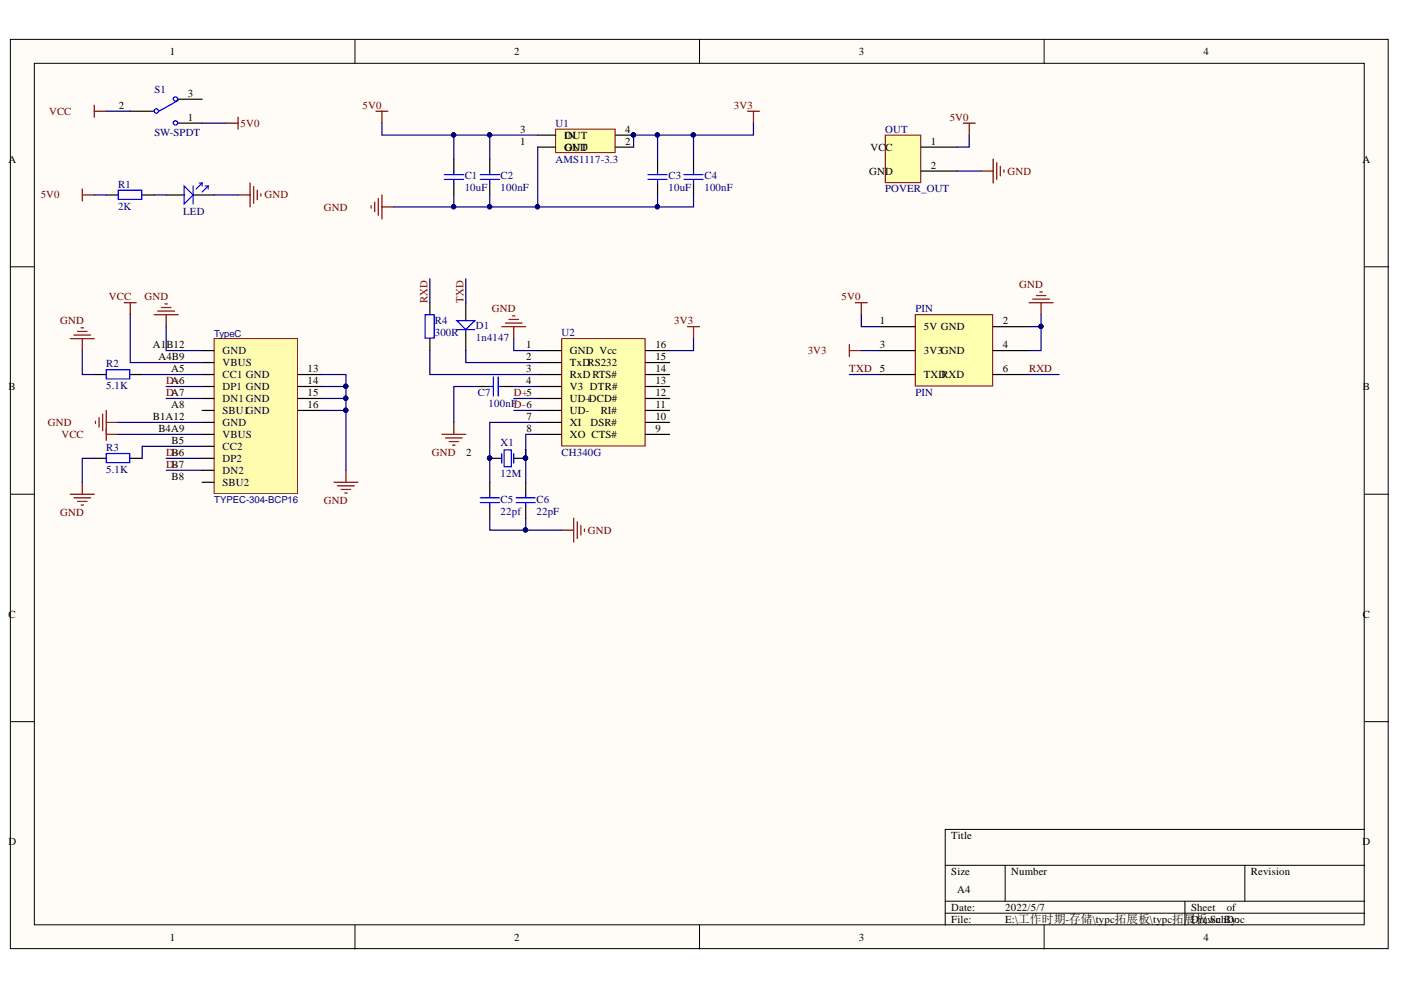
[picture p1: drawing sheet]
# Altium schematic sheet type-c_拓展板.SchDoc
size A4

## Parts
C1  10uF  [C0603]
C2  100nF  [C0603]
C3  10uF  [C0603]
C4  100nF  [C0603]
C5  22pf  [C0603]
C6  22pF  [C0603]
C7  100nF  [C0603]
D1  1n4147  [DIODE-SMA]
OUT  POVER_OUT  [P]
PIN  PIN  [HDR2.54-LI-2x3P]
PWR?  LED  [LED 0603R]
R1  2K  [R0603]
R2  5.1K  [R0603]
R3  5.1K  [R0603]
R4  300R  [R0603]
S1  SW-SPDT  [S]
TypeC  TYPEC-304-BCP16  [USB-C-SMD_TYPEC-304-BCP16]
U1  AMS1117-3.3  [AMS1117]
U2  CH340G  [SOP16_L]
X1  12M  [XTAL]

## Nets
3V3: C3.2 C4.2 PIN.3(3V3) U1.2(OUT) U1.4(OUT) U2.16(Vcc)
5V0: C1.2 C2.2 OUT.1(VCC) PIN.1(5V) R1.1 S1.1 U1.3(IN)
GND: C1.1 C2.1 C3.1 C4.1 C5.1 C6.1 C7.1 OUT.2(GND) PIN.2(GND) PIN.4(GND) PWR?.2 R2.1 R3.1 TypeC.13(GND) TypeC.14(GND) TypeC.15(GND) TypeC.16(GND) TypeC.A1B12(GND) TypeC.B1A12(GND) U1.1(GND) U2.1(GND)
VCC: S1.2 TypeC.A4B9(VBUS) TypeC.B4A9(VBUS)
D+: TypeC.A6(DP1) TypeC.B6(DP2) U2.5(UD+)
D-: TypeC.A7(DN1) TypeC.B7(DN2) U2.6(UD-)
RXD: PIN.6(RXD) R4.2
TXD: D1.1(+) PIN.5(TXD)
NetC5_2: C5.2 U2.7(XI) X1.2(OSC2)
NetC6_2: C6.2 U2.8(XO) X1.1(OSC1)
NetC7_2: C7.2 U2.4(V3)
NetD1_2: D1.2 U2.2(TxD)
NetPWR?_1: PWR?.1(+) R1.2
NetR2_2: R2.2 TypeC.A5(CC1)
NetR3_2: R3.2 TypeC.B5(CC2)
NetR4_1: R4.1 U2.3(RxD)

Not connected (* = marked no-connect by the designer): S1 3; TypeC A8(SBU1) B8(SBU2); U2 9(CTS#) 10(DSR#) 11(RI#) 12(DCD#) 13(DTR#) 14(RTS#) 15(RS232)
